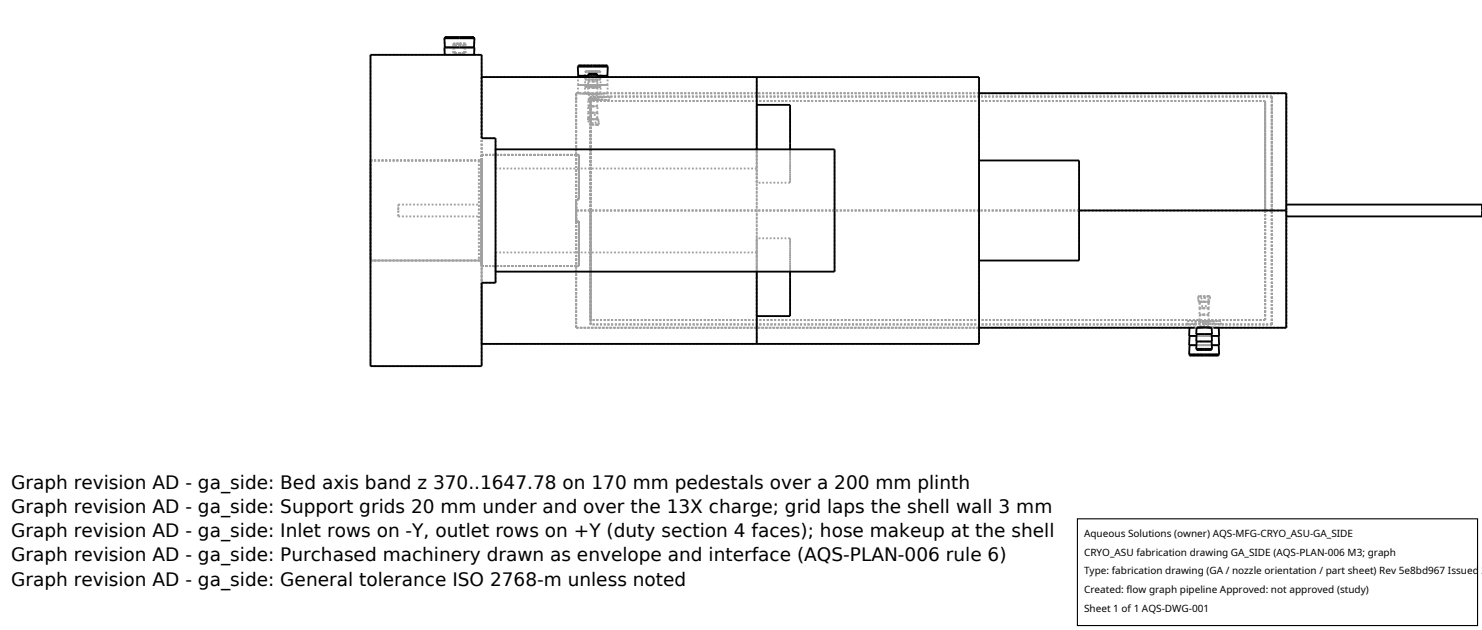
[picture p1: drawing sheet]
<svg xmlns="http://www.w3.org/2000/svg" width="212mm" height="90mm" viewBox="0 0 212 90" stroke-linecap="round" stroke-linejoin="round" font-family="sans-serif">
<g fill="none" stroke="#a0a0a0" stroke-width=".26" stroke-dasharray=".3 .3" stroke-linecap="butt">
<path d="M52.9 7.8h15.9M52.9 7.8v44.5M63.5 6.8h2.1M63.5 5.5h2.1M63.5 7.8h2.1M63.5 7.8v-1M63.5 5.3h2.1M63.5 6.8v-1.3M63.5 5.3v.2M64.8 7.8h1.7M64.8 6.2h.8M64.8 6.2v1.6"/>
<path d="M64.9 7.6h.7M64.9 6.6h.7M64.9 7.8h.7M64.9 7.8v-.2M65 7.6h.6M65 6.6h.6M65 6.5h.6M65 7.6l-.1-1M65 6.5v.1M65.6 7.8h2.1M65.6 7.8h-.8M65.6 7.8h.7"/>
<path d="M65.6 6.8h2.1M65.6 5.5h2.1M65.6 6.2h.9M65.6 7.6h.7M65.6 7.6h.6M65.6 6.6h.7M65.6 6.6h.6M65.6 6.5h.6M65.6 6.8h2.2M65.6 5.5h2.2M65.6 5.3h2.1M66.2 7.6h-1.2"/>
<path d="M66.2 6.6h-1.2M66.2 6.5h-1.2M66.2 7.6l.1-1M66.2 6.5v.1M66.3 7.8h-1.4M66.3 7.8v-.2M66.3 7.6h-1.4M66.3 6.6h-1.4M66.5 7.8h-.9M66.5 6.2h-1.7M66.5 6.2v1.6M67.7 6.8h-4.2"/>
<path d="M67.7 5.5h-4.2M67.7 5.3h-4.2M67.7 6.8l.1-1.3M67.7 5.3v.2M67.7 7.8h-4.2M67.7 7.8l.1-1M67.8 6.8h-4.3M67.8 5.5h-4.3M68.8 7.8v44.5M68.8 11h39.3M68.8 11v11.9M68.8 11h71"/>
<path d="M68.8 19.7h2M68.8 11v8.7M82.3 13.5v.8M82.3 13.3v8.8M82.5 12.1h2.2M82.6 13.3l2 .1 2.2-.1M82.6 13.3h-.3M82.6 13.3l-.1-1.2M82.6 12.1h2.1M82.6 10.8h2.1M82.6 9.5h2.1M82.6 12.1l-.1-1.1"/>
<path d="M83.5 12.4h1.2M83.5 11.4h1.2M83.5 10.3h1.2M83.6 13.3h2.1M83.6 13.3h-1.3M83.6 13.3l-.1-.9M83.6 12.4h1.1M83.6 11.4h1.1M83.6 10.3h1.1M83.6 10.1h1.1M83.6 12.4l-.1-1M83.6 11.4l-.1-1.1"/>
<path d="M83.6 10.1v.2M83.8 17h1.7M84 16.1h.7M84 15.2h.7M84 14.2h.7M84 12.5h.7M84 11.6h.7M84 10.8h.7M84 13.5h1.3M84 16.9l.2-.4 .4-.1 .5 .1 .2 .4M84 13.3h1.3M84 16.9v-.8"/>
<path d="M84 13.3h-1.7M84 13.3v-.8M84 14.1h.7M84 10.7h.7M84 16.1v-.9M84 15.2v-1M84 14.1v.1M84 12.5v-.9M84 11.6v-.6M84.1 17h-.3M84.1 17l-.1-.1M84.1 17h.6"/>
<path d="M84.3 13.8v32.5M84.3 13.8h1.2M84.3 14.3h1.2M84.3 13.8v.5M84.3 14.4v31.3M84.3 14v32.3M84.3 14l2.8-.2M84.3 14.3h2.8M84.3 14v.3M84.3 17v-3.2M84.3 13.8h1.7M84.3 17.7v-3.3"/>
<path d="M84.3 14.3h1.7M84.3 17v.7M84.4 17h.5M84.4 17h-.1M84.7 13.4l-2.1-.1M84.7 12.1h2.1M84.7 12.1h2M84.7 10.8h.6M84.7 10.8h2M84.7 9.5h2M84.7 13.3h-1.1M84.7 16.1h.7"/>
<path d="M84.7 17h.6M84.7 16.1h.6M84.7 15.2h.7M84.7 15.2h.6M84.7 14.2h.7M84.7 14.2h.6M84.7 14.1h.6M84.7 12.4h1.1M84.7 12.4h1M84.7 11.4h1.1M84.7 11.4h1M84.7 10.3h1.1"/>
<path d="M84.7 10.3h1M84.7 10.1h1M84.7 13.3h-.7M84.7 12.5h.7M84.7 12.5h.6M84.7 11.6h.7M84.7 11.6h.6M84.7 10.7h.6M84.9 17h-.5M85.3 17.8l-.5-.2-.5 .1M85.3 17.8h-1M85.3 17h-.4"/>
<path d="M85.3 17h-1M85.3 16.1h-1.3M85.3 15.2h-1.3M85.3 14.2h-1.3M85.3 14.1h-1.3M85.3 12.5h-1.3M85.3 11.6h-1.3M85.3 10.7h-1.3M85.3 10.5h-1.3M85.3 16.1l.1-.9M85.3 15.2l.1-1M85.3 14.1v.1"/>
<path d="M85.3 12.5l.1-.9M85.3 11.6v-.6M85.3 16.9v.1M85.3 13.3h-.6M85.3 16.9l.1-.8M85.3 13.3l.1-.8M85.3 13.5h-1.3M85.4 16.1h-1.4M85.4 15.2h-1.4M85.4 14.2h-1.4M85.4 12.5h-1.4M85.4 11.6h-1.4"/>
<path d="M85.4 10.7h-1.4M85.4 17.8h-1.1M85.4 17.8l.1-.3M85.4 17.8h.1M85.5 17l-.3 .4-.5 .2-.5-.2-.4-.4M85.5 17h-.2M85.5 13.8h-1.2M85.5 14.3h-1.2M85.5 17.5l-.2-.5M85.5 17.8h-.2M85.5 13.8v.5M85.5 17.5v.3"/>
<path d="M85.7 12.4h-2.1M85.7 11.4h-2.1M85.7 10.3h-2.1M85.7 10.1h-2.1M85.7 12.4l.1-1M85.7 11.4l.1-1.1M85.7 10.1v.2M85.7 13.3h-1M85.7 13.3l.1-.9M85.8 12.4h-2.3M85.8 11.4h-2.3M85.8 10.3h-2.3"/>
<path d="M86 13.8h-1.7M86 14.3h-1.7M86 13.8v.5M86.7 12.1h-4.1M86.7 10.8h-4.1M86.7 9.5h-4.1M86.7 9.3h-4.1M86.7 12.1l.1-1.1M86.8 13.3l-2.1 .1M86.8 13.3v-1.2M86.8 12.1h-4.3M86.8 10.8h-4.3"/>
<path d="M86.8 9.5h-4.3M87.1 13.8l-2.8 .2M87.1 14.3h-2.8M87.1 13.8v.5M108.1 11v38.1M108.1 15v5.5M139.8 11v38.1M139.8 13.3h-54.5M180.7 14.4v15.7M180.7 14.4h-96.4M181.6 13.8v32.5M181.6 13.8h-96.1"/>
<path d="M181.6 13.8h-94.5M181.6 13.8h-95.6M183.7 13.3v16.8M183.7 13.3h-96.9M183.7 13.3h-98M52.9 22.9v14.3M52.9 37.2h15.9M52.9 22.9h15.9M56.9 30.1v.8M56.9 30.9v-1.7M56.9 29.2v.9M68.4 22.9v14.3"/>
<path d="M68.8 37.2h-15.9M68.8 37.2h-.4M68.8 37.2v11.9M68.8 22.9h-.4M68.8 22.9v14.3M68.8 22.1h13.5M68.8 38h13.5M68.8 22.1v.8M68.8 37.2v.8M68.8 38h13.9M68.8 22.1h13.9M68.8 22.1v15.9"/>
<path d="M68.8 30.1v-.9M68.8 29.2v1.7M68.8 30.9v-.8M68.8 29.2h-11.9M68.8 30.9h-11.9M70.8 24.1v-4.4M70.8 30.1v-8.8M70.8 21.3v2.8M70.8 36v2.8M70.8 38.8v-8.7M82.3 22.1v15.9M82.3 28.5v1.6"/>
<path d="M82.3 22.1v-8.8M82.3 31.7v-3.2M82.3 38v8.8M82.3 30.1v1.6M82.3 28.5v3.2M82.7 38h-.4M82.7 28.5h-.4M82.7 28.5v-6.4M82.7 22.1h-.4M82.7 22.1v6.4M82.7 31.7h-.4M82.7 31.7v6.3"/>
<path d="M82.7 38v-6.3M84.3 30.1v-16.3M84.3 30.1v-15.7M84.3 30.1v-16.1M84.3 30.1v-12.3M108.1 36v2.8M108.1 24.1v11.9M108.1 21.3v2.8M108.1 20.5v5.6M108.1 26.1v-11.1M108.1 39.6v5.5M108.1 34v5.6"/>
<path d="M108.1 24.1h-37.3M108.1 36h-37.3M112.8 34v4.8M112.8 21.3v4.8M112.8 26.1v-11.1M112.8 34h-4.7M112.8 26.1h-4.7M119.2 38.8v-17.5M139.8 30.1v7.1M139.8 37.2v-14.3M139.8 22.9v7.2M154.1 37.2v-14.3"/>
<path d="M154.1 30.1h-71.8M180.7 30.1v15.6M181.6 30.1v-16.3M183.7 30.1h-101.4M183.7 30.1v16.7M183.7 30.1v-.9M183.7 29.2v1.7M183.7 30.9v-.8M211.7 30.9v-1.7M52.9 52.3h15.9M68.8 49.1h39.3M68.8 49.1h71"/>
<path d="M68.8 40.4h2M68.8 40.4v8.7M70.8 40.4v-4.4M82.3 46.8v-8.8M84.3 46.3v-16.2M84.3 45.7v-15.6M108.1 45.1v-11.1M112.8 45.1v-11.1M139.8 46.8h-57.5M169.6 46.3l2.3-.2 2.5 .2M169.6 45.9h4.8M169.6 46.3h-85.3"/>
<path d="M169.6 46.3v-.4M169.8 48h4.3M169.8 49.3h4.3M169.8 50.6h4.3M169.9 46.8h-87.6M169.9 48h4.2M169.9 49.3h4.2M169.9 50.6h4.2M169.9 50.8h4.2M169.9 46.8l2.1-.1M170.6 46.3h2.7M170.6 45.9h2.7"/>
<path d="M170.6 46.3h-86.3M170.6 46.3v-.4M170.9 47.7h2.2M170.9 48.8h2.2M170.9 49.8h2.2M170.9 46.8h-88.6M170.9 47.7h2.1M170.9 48.8h2.1M170.9 49.8h2.1M170.9 50h2.1M171.1 42.6l.3 .5M171.1 42.3h.3"/>
<path d="M171.1 42.6v-.3M171.2 43.1l.3-.4 .5-.2 .5 .2 .3 .4M171.2 42.3l-.1 .3M171.2 42.3h-.1M171.3 44h1.4M171.3 44.9h1.4M171.3 45.9h1.4M171.3 46.6h1.3M171.3 43.2l.1-.1M171.3 43.2v.8M171.4 44h1.2M171.4 44.9h1.2"/>
<path d="M171.4 45.9h1.2M171.4 46h1.2M171.4 44l-.1 .9M171.4 44.9l-.1 1M171.4 46v-.1M171.4 43.1h1.2M171.4 42.3l.5 .2 .7-.2M171.4 43.1h-.2M171.7 43.1h-.3M171.7 43.1h.5M172 47.7h-1.1M172 48.8h-1.1"/>
<path d="M172 49.8h-1.1M172 46.7l2.1 .1M172 48h-1.1M172 48h-2.1M172 49.3h-1.1M172 49.3h-2.1M172 50.6h-2.1M172 44h-.7M172 43.1h-.6M172 44h-.6M172 44.9h-.7M172 44.9h-.6"/>
<path d="M172 45.9h-.7M172 45.9h-.6M172 46h-.6M172 46.3h-1.4M172 45.9h-1.4M172 46.1l-2.4 .2M172 45.9h-2.4M172.2 46.8h-.1M172.2 43.1h-.5M172.6 43.1v.1M172.6 43.1h-.6M172.6 42.3h.2"/>
<path d="M172.6 42.3h-1.2M172.6 43.1h-.4M172.6 43.1l.2-.5M172.6 44h-.6M172.6 44.9h-.6M172.6 45.9h-.6M172.6 46h-.6M172.6 44l.1 .9M172.6 44.9l.1 1M172.6 46v-.1M172.6 43.2l-.1 .4-.5 .1-.5-.1-.2-.4M172.6 43.2l.1 .8"/>
<path d="M172.6 46.6h-1.3M172.7 44h-.7M172.7 44.9h-.7M172.7 45.9h-.7M172.7 42.3h-1.5M172.8 43.1h-.2M172.8 43.1h-1.6M172.8 42.6l-.1-.3M172.8 42.3h-.1M172.8 42.6v-.3M173 47.7h-1M173 48.8h-1"/>
<path d="M173 49.8h-1M173.1 48h-1.1M173.1 49.3h-1.1M173.3 46.3h-1.3M173.3 45.9h-1.3M173.3 46.3v-.4M173.9 46.8l-2-.1-2 .1M174.1 48h-2.1M174.1 49.3h-2.1M174.1 50.6h-2.1M174.4 46.3l-2.4-.2M174.4 45.9h-2.4"/>
<path d="M174.4 46.3v-.4M180.7 45.7v-31.3M180.7 45.7h-96.4M181.6 46.3v-16.2M181.6 46.3h-8.3M181.6 46.3h-7.2M183.7 46.8v-33.5M183.7 46.8h-10.6M183.7 46.8h-9.6"/>
</g>
<g fill="none" stroke="#000" stroke-width=".26">
<path d="M52.9 7.8h15.9v11.9h2v20.7h-2v11.9h-15.9zM63.5 7.8v-1h4.3l-.1 1M63.5 6.8v-1.3h4.3l-.1 1.3M63.5 5.5v-.2h4.2v.2M68.8 11h71v38.1h-71M82.6 10.8l-.1-1.3h4.3l-.1 1.3M82.6 9.5v-.2h4.1v.2M84 10.8h-1.5v.2M84 11v-.3h1.4l-.1 .3M84 10.7v-.2h1.3v.2M85.3 10.8h1.5v.2M108.1 11v10.3"/>
<path d="M108.1 15h4.7v6.3M139.8 13.3h43.9v33.5h-10.4M70.8 21.3h48.4v17.5h-48.4M108.1 38.8v10.3M112.8 38.8v6.3h-4.7M139.8 22.9h14.3v14.3h-14.3M154.1 30.1h29.6M183.7 29.2h28v1.7h-28M139.8 46.8h30.8M169.9 48l-.1 1.3h1.1M169.9 49.3l-.1 1.3h4.3v-1.3M169.9 50.6v.2h4.2v-.2"/>
<path d="M169.9 46.8l-.1 1.2h1.1M170.9 46.8h2.2M170.9 46.8v.9h2.2v-.9M170.9 47.7v1.1h2.2l-.1-1.1M170.9 48.8v1h2.2l-.1-1M170.9 49.8v.2h2.1v-.2M172.1 46.8h-1.2M172.2 46.8h.9M173.9 46.8h.2v1.2h-1M174.1 48v1.3h-1"/>
</g>
<path d="M153.9 74.1h57.1v15.2h-57.1z" fill="#fff" stroke="#000" stroke-width=".16"/>
<g font-size="2.6">
<text x="1.6" y="69.8">Graph revision AD - ga_side: Bed axis band z 370..1647.78 on 170 mm pedestals over a 200 mm plinth</text>
<text x="1.6" y="73.3">Graph revision AD - ga_side: Support grids 20 mm under and over the 13X charge; grid laps the shell wall 3 mm</text>
<text x="1.6" y="76.7">Graph revision AD - ga_side: Inlet rows on -Y, outlet rows on +Y (duty section 4 faces); hose makeup at the shell</text>
<text x="1.6" y="80.2">Graph revision AD - ga_side: Purchased machinery drawn as envelope and interface (AQS-PLAN-006 rule 6)</text>
<text x="1.6" y="83.6">Graph revision AD - ga_side: General tolerance ISO 2768-m unless noted</text>
</g>
<g font-size="1.4">
<text x="154.8" y="76.6">Aqueous Solutions (owner) AQS-MFG-CRYO_ASU-GA_SIDE</text>
<text x="154.8" y="79.3">CRYO_ASU fabrication drawing GA_SIDE (AQS-PLAN-006 M3; graph</text>
<text x="154.8" y="82">Type: fabrication drawing (GA / nozzle orientation / part sheet) Rev 5e8bd967 Issued 2</text>
<text x="154.8" y="84.7">Created: flow graph pipeline Approved: not approved (study)</text>
<text x="154.8" y="87.4">Sheet 1 of 1 AQS-DWG-001</text>
</g>
</svg>
